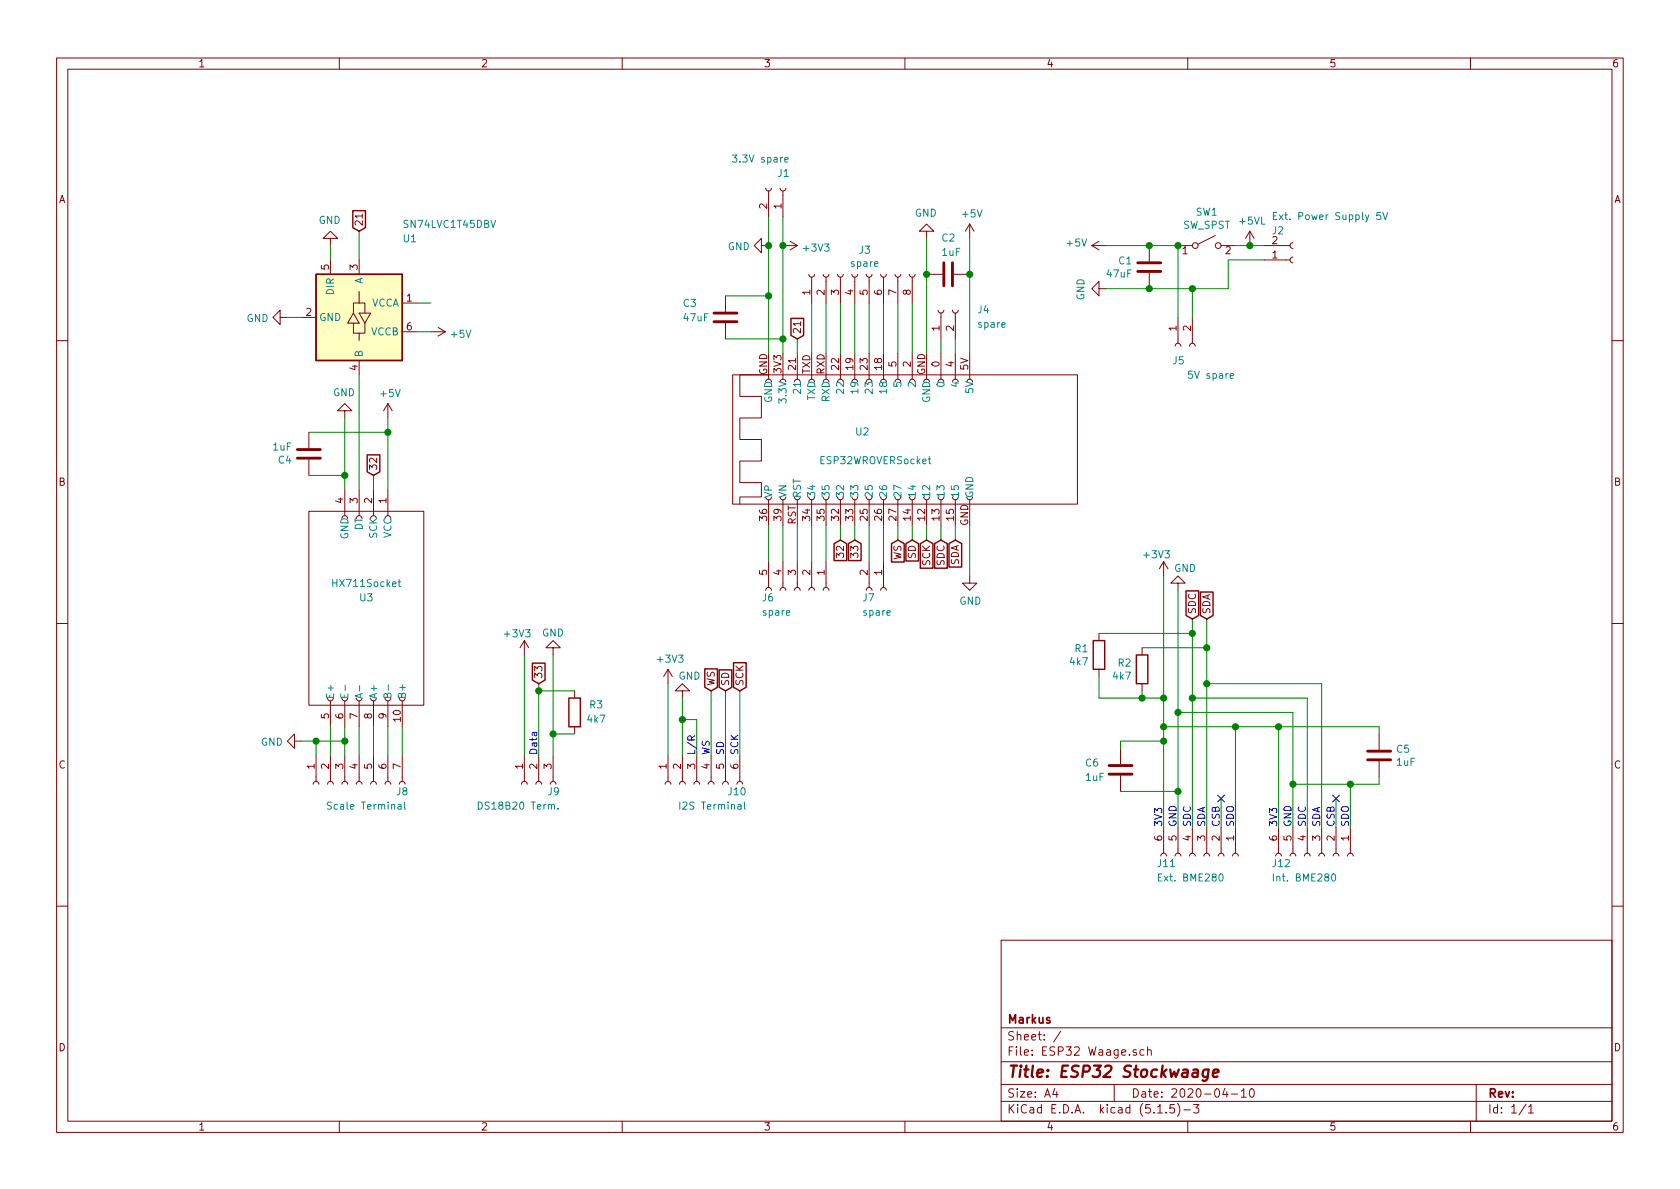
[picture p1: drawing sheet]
EESchema Schematic File Version 4
EELAYER 30 0
EELAYER END
$Descr A4 11693 8268
encoding utf-8
Sheet 1 1
Title "ESP32 Stockwaage"
Date "2020-04-10"
Rev ""
Comp "Markus"
Comment1 ""
Comment2 ""
Comment3 ""
Comment4 ""
$EndDescr
$Comp
L power:GND #PWR08
U 1 1
P 7700 2000
F 0 "#PWR08" H 7700 1750 50  0001 C CNN
F 1 "GND" H 7705 1827 50  0000 C CNN
F 2 "" H 7700 2000 50  0001 C CNN
F 3 "" H 7700 2000 50  0001 C CNN
	1    7700 2000
	0    1    1    0   
$EndComp
$Comp
L Device:C C1
U 1 1
P 8000 1850
F 0 "C1" H 8115 1896 50  0000 L CNN
F 1 "47uF" H 8115 1805 50  0000 L CNN
F 2 "Capacitor_SMD:C_0805_2012Metric_Pad1.15x1.40mm_HandSolder" H 8038 1700 50  0001 C CNN
F 3 "~" H 8000 1850 50  0001 C CNN
	1    8000 1850
	-1   0    0    -1  
$EndComp
$Comp
L Device:R R1
U 1 1
P 7650 4550
F 0 "R1" H 7720 4596 50  0000 L CNN
F 1 "4k7" H 7720 4505 50  0000 L CNN
F 2 "Resistor_SMD:R_0805_2012Metric_Pad1.15x1.40mm_HandSolder" V 7580 4550 50  0001 C CNN
F 3 "~" H 7650 4550 50  0001 C CNN
	1    7650 4550
	-1   0    0    -1  
$EndComp
$Comp
L Device:R R2
U 1 1
P 7950 4650
F 0 "R2" H 8020 4696 50  0000 L CNN
F 1 "4k7" H 8020 4605 50  0000 L CNN
F 2 "Resistor_SMD:R_0805_2012Metric_Pad1.15x1.40mm_HandSolder" V 7880 4650 50  0001 C CNN
F 3 "~" H 7950 4650 50  0001 C CNN
	1    7950 4650
	-1   0    0    -1  
$EndComp
$Comp
L Device:C C3
U 1 1
P 5050 2200
F 0 "C3" H 4750 2300 50  0000 L CNN
F 1 "47uF" H 4750 2200 50  0000 L CNN
F 2 "Capacitor_SMD:C_0805_2012Metric_Pad1.15x1.40mm_HandSolder" H 5088 2050 50  0001 C CNN
F 3 "~" H 5050 2200 50  0001 C CNN
	1    5050 2200
	1    0    0    -1  
$EndComp
$Comp
L Device:R R3
U 1 1
P 4000 4950
F 0 "R3" H 3850 4900 50  0000 C CNN
F 1 "4k7" H 3850 5000 50  0000 C CNN
F 2 "Resistor_SMD:R_0805_2012Metric_Pad1.15x1.40mm_HandSolder" V 3930 4950 50  0001 C CNN
F 3 "~" H 4000 4950 50  0001 C CNN
	1    4000 4950
	-1   0    0    1   
$EndComp
$Comp
L Device:C C2
U 1 1
P 6600 1900
F 0 "C2" V 6850 1850 50  0000 L CNN
F 1 "1uF" V 6750 1850 50  0000 L CNN
F 2 "Capacitor_SMD:C_0805_2012Metric_Pad1.15x1.40mm_HandSolder" H 6638 1750 50  0001 C CNN
F 3 "~" H 6600 1900 50  0001 C CNN
	1    6600 1900
	0    1    -1   0   
$EndComp
$Comp
L Switch:SW_SPST SW1
U 1 1
P 8400 1700
F 0 "SW1" H 8400 1935 50  0000 C CNN
F 1 "SW_SPST" H 8400 1844 50  0000 C CNN
F 2 "Button_Switch_THT:SW_CuK_JS202011CQN_DPDT_Straight" H 8400 1700 50  0001 C CNN
F 3 "~" H 8400 1700 50  0001 C CNN
	1    8400 1700
	1    0    0    -1  
$EndComp
NoConn ~ 9300 5550
Wire Wire Line
	6750 2450 6750 1900
$Comp
L ESP32~Waage:ESP32WROVERSocket U2
U 1 1
P 6100 3050
F 0 "U2" V 6150 3200 50  0000 R CNN
F 1 "ESP32WROVERSocket" V 5950 3450 50  0000 R CNN
F 2 "ESP32 Waage:TTGO_T8_Socket" H 6100 3050 50  0001 C CNN
F 3 "" H 6100 3050 50  0001 C CNN
	1    6100 3050
	0    -1   -1   0   
$EndComp
Wire Wire Line
	8000 2000 8300 2000
Wire Wire Line
	8000 1700 8200 1700
Wire Wire Line
	8200 2200 8200 1700
Connection ~ 8200 1700
Wire Wire Line
	8300 2200 8300 2000
Connection ~ 8300 2000
Wire Wire Line
	8300 2000 8550 2000
Wire Wire Line
	2400 5050 2400 5150
Wire Wire Line
	2500 1800 2500 1600
Wire Wire Line
	2300 5250 2300 5050
Wire Wire Line
	2500 5250 2500 5050
Wire Wire Line
	2600 5250 2600 5050
Wire Wire Line
	2700 5250 2700 5050
Wire Wire Line
	2800 5250 2800 5050
$Comp
L Logic_LevelTranslator:SN74LVC1T45DBV U1
U 1 1
P 2500 2200
F 0 "U1" V 1950 2500 50  0000 L CNN
F 1 "SN74LVC1T45DBV" V 1850 2500 50  0000 L CNN
F 2 "Package_TO_SOT_SMD:SOT-23-6" H 2500 1750 50  0001 C CNN
F 3 "http://www.ti.com/lit/ds/symlink/sn74lvc1t45.pdf" H 1600 1550 50  0001 C CNN
	1    2500 2200
	0    1    1    0   
$EndComp
$Comp
L Device:C C4
U 1 1
P 2150 3150
F 0 "C4" H 2265 3196 50  0000 L CNN
F 1 "1uF" H 2265 3105 50  0000 L CNN
F 2 "Capacitor_SMD:C_0805_2012Metric_Pad1.15x1.40mm_HandSolder" H 2188 3000 50  0001 C CNN
F 3 "~" H 2150 3150 50  0001 C CNN
	1    2150 3150
	-1   0    0    1   
$EndComp
$Comp
L ESP32~Waage:HX711Socket U3
U 1 1
P 2550 4250
F 0 "U3" V 2450 4250 50  0000 C CNN
F 1 "HX711Socket" V 2350 4250 50  0000 C CNN
F 2 "ESP32 Waage:HX711_Socket" V 2550 4200 50  0001 C CNN
F 3 "" V 2550 4200 50  0001 C CNN
	1    2550 4250
	0    1    1    0   
$EndComp
Text GLabel 5550 2350 1    50   Input ~ 0
21
Text GLabel 2500 1600 1    50   Input ~ 0
21
$Comp
L power:GND #PWR09
U 1 1
P 2000 2200
F 0 "#PWR09" H 2000 1950 50  0001 C CNN
F 1 "GND" V 2005 2072 50  0000 R CNN
F 2 "" H 2000 2200 50  0001 C CNN
F 3 "" H 2000 2200 50  0001 C CNN
	1    2000 2200
	0    1    1    0   
$EndComp
$Comp
L power:GND #PWR011
U 1 1
P 2400 2900
F 0 "#PWR011" H 2400 2650 50  0001 C CNN
F 1 "GND" H 2405 2727 50  0000 C CNN
F 2 "" H 2400 2900 50  0001 C CNN
F 3 "" H 2400 2900 50  0001 C CNN
	1    2400 2900
	-1   0    0    1   
$EndComp
$Comp
L power:GND #PWR020
U 1 1
P 2100 5150
F 0 "#PWR020" H 2100 4900 50  0001 C CNN
F 1 "GND" V 2105 5022 50  0000 R CNN
F 2 "" H 2100 5150 50  0001 C CNN
F 3 "" H 2100 5150 50  0001 C CNN
	1    2100 5150
	0    1    1    0   
$EndComp
Wire Wire Line
	2100 5150 2200 5150
Wire Wire Line
	2200 5150 2200 5250
Wire Wire Line
	2200 5150 2400 5150
Connection ~ 2200 5150
Connection ~ 2400 5150
Wire Wire Line
	2400 5150 2400 5250
Text GLabel 2600 3300 1    50   Input ~ 0
32
Text GLabel 5850 3750 3    50   Input ~ 0
32
$Comp
L power:+5V #PWR012
U 1 1
P 2700 2900
F 0 "#PWR012" H 2700 2750 50  0001 C CNN
F 1 "+5V" H 2715 3073 50  0000 C CNN
F 2 "" H 2700 2900 50  0001 C CNN
F 3 "" H 2700 2900 50  0001 C CNN
	1    2700 2900
	1    0    0    -1  
$EndComp
$Comp
L power:+5V #PWR010
U 1 1
P 3000 2300
F 0 "#PWR010" H 3000 2150 50  0001 C CNN
F 1 "+5V" V 3015 2428 50  0000 L CNN
F 2 "" H 3000 2300 50  0001 C CNN
F 3 "" H 3000 2300 50  0001 C CNN
	1    3000 2300
	0    1    1    0   
$EndComp
$Comp
L power:GND #PWR03
U 1 1
P 2300 1700
F 0 "#PWR03" H 2300 1450 50  0001 C CNN
F 1 "GND" H 2305 1527 50  0000 C CNN
F 2 "" H 2300 1700 50  0001 C CNN
F 3 "" H 2300 1700 50  0001 C CNN
	1    2300 1700
	-1   0    0    1   
$EndComp
Wire Wire Line
	2150 3300 2400 3300
Wire Wire Line
	2400 3300 2400 2900
Wire Wire Line
	2500 2600 2500 3400
Wire Wire Line
	2150 3000 2700 3000
Wire Wire Line
	2700 2900 2700 3000
Connection ~ 2700 3000
Wire Wire Line
	2700 3000 2700 3400
Wire Wire Line
	2600 3300 2600 3400
Wire Wire Line
	2900 2100 3000 2100
Wire Wire Line
	2900 2300 3000 2300
Wire Wire Line
	2000 2200 2100 2200
Wire Wire Line
	2300 1700 2300 1800
$Comp
L Connector:Conn_01x02_Female J5
U 1 1
P 8200 2400
F 0 "J5" V 8300 2350 50  0000 L CNN
F 1 "5V spare" V 8400 2000 50  0000 L CNN
F 2 "Connector_PinSocket_2.54mm:PinSocket_1x02_P2.54mm_Vertical" H 8200 2400 50  0001 C CNN
F 3 "~" H 8200 2400 50  0001 C CNN
	1    8200 2400
	0    -1   1    0   
$EndComp
Wire Wire Line
	6450 1900 6450 1650
Wire Wire Line
	5550 2350 5550 2450
$Comp
L Connector:Conn_01x08_Female J3
U 1 1
P 5950 1900
F 0 "J3" V 6115 1830 50  0000 C CNN
F 1 "spare" V 6024 1830 50  0000 C CNN
F 2 "Connector_PinHeader_2.54mm:PinHeader_1x08_P2.54mm_Vertical" H 5950 1900 50  0001 C CNN
F 3 "~" H 5950 1900 50  0001 C CNN
	1    5950 1900
	0    -1   -1   0   
$EndComp
Wire Wire Line
	5650 2450 5650 2100
Wire Wire Line
	5750 2450 5750 2100
Wire Wire Line
	5850 2450 5850 2100
Wire Wire Line
	5950 2450 5950 2100
Wire Wire Line
	6050 2450 6050 2100
Wire Wire Line
	6150 2450 6150 2100
Wire Wire Line
	6250 2450 6250 2100
Wire Wire Line
	6350 2450 6350 2100
Wire Wire Line
	5350 2050 5350 2450
Wire Wire Line
	5050 2350 5450 2350
$Comp
L Connector:Conn_01x07_Female J8
U 1 1
P 2500 5450
F 0 "J8" V 2550 5150 50  0000 C CNN
F 1 "Scale Terminal" V 2650 5400 50  0000 C CNN
F 2 "ESP32 Waage:PhoenixContact_FFKDSV_254_7_pol" H 2500 5450 50  0001 C CNN
F 3 "~" H 2500 5450 50  0001 C CNN
	1    2500 5450
	0    -1   1    0   
$EndComp
$Comp
L Connector:Conn_01x02_Female J2
U 1 1
P 9000 1800
F 0 "J2" H 8850 1600 50  0000 L CNN
F 1 "Ext. Power Supply 5V" H 8850 1500 50  0000 L CNN
F 2 "ESP32 Waage:PhoenixContact_FFKDSV_254_2_pol" H 9000 1800 50  0001 C CNN
F 3 "~" H 9000 1800 50  0001 C CNN
	1    9000 1800
	1    0    0    1   
$EndComp
$Comp
L Connector:Conn_01x02_Female J7
U 1 1
P 6150 4100
F 0 "J7" V 6200 3950 50  0000 L CNN
F 1 "spare" V 6300 3950 50  0000 L CNN
F 2 "Connector_PinHeader_2.54mm:PinHeader_1x02_P2.54mm_Vertical" H 6150 4100 50  0001 C CNN
F 3 "~" H 6150 4100 50  0001 C CNN
	1    6150 4100
	0    1    1    0   
$EndComp
$Comp
L Connector:Conn_01x05_Female J6
U 1 1
P 5550 4100
F 0 "J6" V 5600 3850 50  0000 L CNN
F 1 "spare" V 5700 3850 50  0000 L CNN
F 2 "Connector_PinHeader_2.54mm:PinHeader_1x05_P2.54mm_Vertical" H 5550 4100 50  0001 C CNN
F 3 "~" H 5550 4100 50  0001 C CNN
	1    5550 4100
	0    1    1    0   
$EndComp
Wire Wire Line
	5350 3900 5350 3650
Wire Wire Line
	5450 3900 5450 3650
Wire Wire Line
	5550 3900 5550 3650
Wire Wire Line
	5650 3900 5650 3650
Wire Wire Line
	5750 3900 5750 3650
Wire Wire Line
	6050 3900 6050 3650
Wire Wire Line
	6150 3900 6150 3650
$Comp
L Connector:Conn_01x03_Female J9
U 1 1
P 3750 5450
F 0 "J9" V 3800 5300 50  0000 L CNN
F 1 "DS18B20 Term." V 3900 5300 50  0000 L CNN
F 2 "ESP32 Waage:PhoenixContact_FFKDSV_254_3_pol" H 3750 5450 50  0001 C CNN
F 3 "~" H 3750 5450 50  0001 C CNN
	1    3750 5450
	0    -1   1    0   
$EndComp
$Comp
L power:GND #PWR017
U 1 1
P 3850 4550
F 0 "#PWR017" H 3850 4300 50  0001 C CNN
F 1 "GND" H 3850 4400 50  0000 C CNN
F 2 "" H 3850 4550 50  0001 C CNN
F 3 "" H 3850 4550 50  0001 C CNN
	1    3850 4550
	-1   0    0    1   
$EndComp
Wire Wire Line
	5850 3650 5850 3750
Text GLabel 5950 3750 3    50   Input ~ 0
33
Wire Wire Line
	5950 3750 5950 3650
Text GLabel 3750 4750 1    50   Input ~ 0
33
Wire Wire Line
	3750 4750 3750 4800
Wire Wire Line
	3850 5250 3850 5100
Wire Wire Line
	3650 5250 3650 4550
Wire Wire Line
	4000 4800 3750 4800
Connection ~ 3750 4800
Wire Wire Line
	3750 4800 3750 5250
Wire Wire Line
	4000 5100 3850 5100
Connection ~ 3850 5100
Wire Wire Line
	3850 5100 3850 4550
$Comp
L Connector:Conn_01x06_Female J10
U 1 1
P 4850 5450
F 0 "J10" V 4900 5100 50  0000 L CNN
F 1 "I2S Terminal" V 5000 5100 50  0000 L CNN
F 2 "ESP32 Waage:PhoenixContact_FFKDSV_254_6_pol" H 4850 5450 50  0001 C CNN
F 3 "~" H 4850 5450 50  0001 C CNN
	1    4850 5450
	0    -1   1    0   
$EndComp
$Comp
L power:GND #PWR019
U 1 1
P 4750 4850
F 0 "#PWR019" H 4750 4600 50  0001 C CNN
F 1 "GND" H 4700 4700 50  0000 C CNN
F 2 "" H 4750 4850 50  0001 C CNN
F 3 "" H 4750 4850 50  0001 C CNN
	1    4750 4850
	-1   0    0    1   
$EndComp
Text GLabel 4950 4800 1    50   Input ~ 0
WS
Text GLabel 5050 4800 1    50   Input ~ 0
SD
Text GLabel 5150 4800 1    50   Input ~ 0
SCK
Text GLabel 6450 3750 3    50   Input ~ 0
SCK
Text GLabel 6350 3750 3    50   Input ~ 0
SD
Text GLabel 6250 3750 3    50   Input ~ 0
WS
Wire Wire Line
	6250 3650 6250 3750
Wire Wire Line
	6350 3750 6350 3650
Wire Wire Line
	6450 3750 6450 3650
Wire Wire Line
	4950 5250 4950 4800
Wire Wire Line
	5050 5250 5050 4800
Wire Wire Line
	5150 5250 5150 4800
Wire Wire Line
	4750 5250 4750 5000
Wire Wire Line
	4650 5250 4650 4750
Wire Wire Line
	4850 5250 4850 5000
Wire Wire Line
	4850 5000 4750 5000
Connection ~ 4750 5000
Wire Wire Line
	4750 5000 4750 4850
$Comp
L Connector:Conn_01x06_Female J12
U 1 1
P 9200 5950
F 0 "J12" V 9250 5600 50  0000 L CNN
F 1 "Int. BME280" V 9350 5600 50  0000 L CNN
F 2 "ESP32 Waage:BME280_Socket" H 9200 5950 50  0001 C CNN
F 3 "~" H 9200 5950 50  0001 C CNN
	1    9200 5950
	0    1    1    0   
$EndComp
Text GLabel 6550 3750 3    50   Input ~ 0
SDC
Text GLabel 6650 3750 3    50   Input ~ 0
SDA
$Comp
L power:GND #PWR015
U 1 1
P 6750 4000
F 0 "#PWR015" H 6750 3750 50  0001 C CNN
F 1 "GND" H 6755 3827 50  0000 C CNN
F 2 "" H 6750 4000 50  0001 C CNN
F 3 "" H 6750 4000 50  0001 C CNN
	1    6750 4000
	1    0    0    -1  
$EndComp
Wire Wire Line
	6750 4000 6750 3650
Wire Wire Line
	6650 3750 6650 3650
Wire Wire Line
	6550 3750 6550 3650
Wire Wire Line
	8100 4000 8100 4850
Wire Wire Line
	8900 5050 8600 5050
Connection ~ 8100 5050
Connection ~ 8200 4950
Wire Wire Line
	9100 4850 8300 4850
Connection ~ 8300 4850
Wire Wire Line
	9200 4750 8400 4750
Connection ~ 8400 4750
$Comp
L Connector:Conn_01x06_Female J11
U 1 1
P 8400 5950
F 0 "J11" V 8450 5600 50  0000 L CNN
F 1 "Ext. BME280" V 8550 5600 50  0000 L CNN
F 2 "ESP32 Waage:PhoenixContact_FFKDSV_254_6_pol" H 8400 5950 50  0001 C CNN
F 3 "~" H 8400 5950 50  0001 C CNN
	1    8400 5950
	0    1    1    0   
$EndComp
Wire Wire Line
	9000 4950 8200 4950
Text GLabel 8300 4300 1    50   Input ~ 0
SDC
Text GLabel 8400 4300 1    50   Input ~ 0
SDA
Connection ~ 8600 5050
Wire Wire Line
	8100 5050 8600 5050
Wire Wire Line
	8500 5750 8500 5550
Wire Wire Line
	9300 5750 9300 5550
NoConn ~ 8500 5550
Wire Wire Line
	7650 4400 8300 4400
Wire Wire Line
	8300 4300 8300 4400
Connection ~ 8300 4400
Wire Wire Line
	8300 4400 8300 4850
Wire Wire Line
	7950 4500 8400 4500
Wire Wire Line
	8400 4300 8400 4500
Connection ~ 8400 4500
Wire Wire Line
	8400 4500 8400 4750
Wire Wire Line
	7650 4700 7650 4850
Wire Wire Line
	7650 4850 7950 4850
Wire Wire Line
	7950 4800 7950 4850
$Comp
L Connector:Conn_01x02_Female J4
U 1 1
P 6550 2150
F 0 "J4" V 6550 1900 50  0000 R CNN
F 1 "spare" V 6450 1900 50  0000 R CNN
F 2 "Connector_PinHeader_2.54mm:PinHeader_1x02_P2.54mm_Vertical" H 6550 2150 50  0001 C CNN
F 3 "~" H 6550 2150 50  0001 C CNN
	1    6550 2150
	0    -1   -1   0   
$EndComp
Wire Wire Line
	6550 2350 6550 2450
Wire Wire Line
	6650 2350 6650 2450
$Comp
L Connector:Conn_01x02_Female J1
U 1 1
P 5450 1300
F 0 "J1" V 5550 1350 50  0000 R CNN
F 1 "3.3V spare" V 5650 1350 50  0000 R CNN
F 2 "Connector_PinSocket_2.54mm:PinSocket_1x02_P2.54mm_Vertical" H 5450 1300 50  0001 C CNN
F 3 "~" H 5450 1300 50  0001 C CNN
	1    5450 1300
	0    1    -1   0   
$EndComp
Connection ~ 6450 1900
Wire Wire Line
	5450 2350 5450 2450
Connection ~ 5450 2350
Wire Wire Line
	2400 3400 2400 3300
Connection ~ 2400 3300
Wire Wire Line
	6750 1650 6750 1900
Connection ~ 6750 1900
Connection ~ 5350 2050
Wire Wire Line
	5050 2050 5350 2050
Connection ~ 8000 2000
Wire Wire Line
	8550 2000 8550 1800
Wire Wire Line
	8550 1800 8800 1800
Wire Wire Line
	7700 1700 8000 1700
Connection ~ 8000 1700
Wire Wire Line
	7700 2000 8000 2000
$Comp
L power:+5V #PWR06
U 1 1
P 7700 1700
F 0 "#PWR06" H 7700 1550 50  0001 C CNN
F 1 "+5V" V 7715 1828 50  0000 L CNN
F 2 "" H 7700 1700 50  0001 C CNN
F 3 "" H 7700 1700 50  0001 C CNN
	1    7700 1700
	0    -1   -1   0   
$EndComp
$Comp
L power:+5V #PWR02
U 1 1
P 6750 1650
F 0 "#PWR02" H 6750 1500 50  0001 C CNN
F 1 "+5V" H 6765 1823 50  0000 C CNN
F 2 "" H 6750 1650 50  0001 C CNN
F 3 "" H 6750 1650 50  0001 C CNN
	1    6750 1650
	1    0    0    -1  
$EndComp
Wire Wire Line
	8600 1700 8700 1700
$Comp
L power:+5VL #PWR07
U 1 1
P 8700 1700
F 0 "#PWR07" H 8700 1550 50  0001 C CNN
F 1 "+5VL" H 8715 1873 50  0000 C CNN
F 2 "" H 8700 1700 50  0001 C CNN
F 3 "" H 8700 1700 50  0001 C CNN
	1    8700 1700
	1    0    0    -1  
$EndComp
Connection ~ 8700 1700
Wire Wire Line
	8700 1700 8800 1700
Wire Wire Line
	5350 1500 5350 1700
Wire Wire Line
	6450 1900 6450 2450
Wire Wire Line
	5450 1500 5450 1700
$Comp
L power:GND #PWR01
U 1 1
P 6450 1650
F 0 "#PWR01" H 6450 1400 50  0001 C CNN
F 1 "GND" H 6455 1477 50  0000 C CNN
F 2 "" H 6450 1650 50  0001 C CNN
F 3 "" H 6450 1650 50  0001 C CNN
	1    6450 1650
	-1   0    0    1   
$EndComp
$Comp
L power:+3V3 #PWR018
U 1 1
P 4650 4750
F 0 "#PWR018" H 4650 4600 50  0001 C CNN
F 1 "+3V3" H 4665 4923 50  0000 C CNN
F 2 "" H 4650 4750 50  0001 C CNN
F 3 "" H 4650 4750 50  0001 C CNN
	1    4650 4750
	1    0    0    -1  
$EndComp
$Comp
L power:+3V3 #PWR016
U 1 1
P 3650 4550
F 0 "#PWR016" H 3650 4400 50  0001 C CNN
F 1 "+3V3" H 3600 4700 50  0000 C CNN
F 2 "" H 3650 4550 50  0001 C CNN
F 3 "" H 3650 4550 50  0001 C CNN
	1    3650 4550
	1    0    0    -1  
$EndComp
$Comp
L power:GND #PWR04
U 1 1
P 5350 1700
F 0 "#PWR04" H 5350 1450 50  0001 C CNN
F 1 "GND" V 5355 1572 50  0000 R CNN
F 2 "" H 5350 1700 50  0001 C CNN
F 3 "" H 5350 1700 50  0001 C CNN
	1    5350 1700
	0    1    1    0   
$EndComp
Connection ~ 5350 1700
Wire Wire Line
	5350 1700 5350 2050
$Comp
L power:+3V3 #PWR05
U 1 1
P 5450 1700
F 0 "#PWR05" H 5450 1550 50  0001 C CNN
F 1 "+3V3" V 5465 1828 50  0000 L CNN
F 2 "" H 5450 1700 50  0001 C CNN
F 3 "" H 5450 1700 50  0001 C CNN
	1    5450 1700
	0    1    1    0   
$EndComp
Connection ~ 5450 1700
Wire Wire Line
	5450 1700 5450 2350
Wire Wire Line
	8200 4100 8200 4950
Wire Wire Line
	7950 4850 8100 4850
Connection ~ 7950 4850
Connection ~ 8100 4850
Wire Wire Line
	8100 4850 8100 5050
$Comp
L Device:C C5
U 1 1
P 9600 5250
F 0 "C5" H 9715 5296 50  0000 L CNN
F 1 "1uF" H 9715 5205 50  0000 L CNN
F 2 "Capacitor_SMD:C_0805_2012Metric_Pad1.15x1.40mm_HandSolder" H 9638 5100 50  0001 C CNN
F 3 "~" H 9600 5250 50  0001 C CNN
	1    9600 5250
	1    0    0    -1  
$EndComp
$Comp
L power:GND #PWR014
U 1 1
P 8200 4100
F 0 "#PWR014" H 8200 3850 50  0001 C CNN
F 1 "GND" H 8150 3950 50  0000 C CNN
F 2 "" H 8200 4100 50  0001 C CNN
F 3 "" H 8200 4100 50  0001 C CNN
	1    8200 4100
	-1   0    0    1   
$EndComp
$Comp
L power:+3V3 #PWR013
U 1 1
P 8100 4000
F 0 "#PWR013" H 8100 3850 50  0001 C CNN
F 1 "+3V3" H 8050 4150 50  0000 C CNN
F 2 "" H 8100 4000 50  0001 C CNN
F 3 "" H 8100 4000 50  0001 C CNN
	1    8100 4000
	1    0    0    -1  
$EndComp
Text Notes 3750 5250 1    50   ~ 0
Data
Text Notes 4850 5250 1    50   ~ 0
L/R
Text Notes 4950 5250 1    50   ~ 0
WS
Text Notes 5050 5250 1    50   ~ 0
SD
Text Notes 5150 5250 1    50   ~ 0
SCK
Text Notes 8100 5750 1    50   ~ 0
3V3
Text Notes 8200 5750 1    50   ~ 0
GND
Text Notes 8300 5750 1    50   ~ 0
SDC
Text Notes 8400 5750 1    50   ~ 0
SDA
Text Notes 8500 5750 1    50   ~ 0
CSB
Text Notes 8600 5750 1    50   ~ 0
SDO
Text Notes 8900 5750 1    50   ~ 0
3V3
Text Notes 9000 5750 1    50   ~ 0
GND
Text Notes 9100 5750 1    50   ~ 0
SDC
Text Notes 9200 5750 1    50   ~ 0
SDA
Text Notes 9300 5750 1    50   ~ 0
CSB
Text Notes 9400 5750 1    50   ~ 0
SDO
$Comp
L Device:C C6
U 1 1
P 7800 5350
F 0 "C6" H 7550 5400 50  0000 L CNN
F 1 "1uF" H 7550 5300 50  0000 L CNN
F 2 "Capacitor_SMD:C_0805_2012Metric_Pad1.15x1.40mm_HandSolder" H 7838 5200 50  0001 C CNN
F 3 "~" H 7800 5350 50  0001 C CNN
	1    7800 5350
	1    0    0    -1  
$EndComp
Wire Wire Line
	8100 5050 8100 5150
Wire Wire Line
	8200 4950 8200 5500
Wire Wire Line
	8300 4850 8300 5750
Wire Wire Line
	8400 4750 8400 5750
Wire Wire Line
	8600 5050 8600 5750
Wire Wire Line
	8900 5050 8900 5750
Wire Wire Line
	9000 4950 9000 5450
Wire Wire Line
	9100 4850 9100 5750
Wire Wire Line
	9200 4750 9200 5750
Wire Wire Line
	8900 5050 9600 5050
Wire Wire Line
	9600 5050 9600 5100
Connection ~ 8900 5050
Wire Wire Line
	9600 5400 9600 5450
Wire Wire Line
	9600 5450 9400 5450
Connection ~ 9000 5450
Wire Wire Line
	9000 5450 9000 5750
Wire Wire Line
	9400 5750 9400 5450
Connection ~ 9400 5450
Wire Wire Line
	9400 5450 9000 5450
Wire Wire Line
	7800 5200 7800 5150
Wire Wire Line
	7800 5150 8100 5150
Connection ~ 8100 5150
Wire Wire Line
	8100 5150 8100 5750
Wire Wire Line
	7800 5500 8200 5500
Connection ~ 8200 5500
Wire Wire Line
	8200 5500 8200 5750
$EndSCHEMATC
